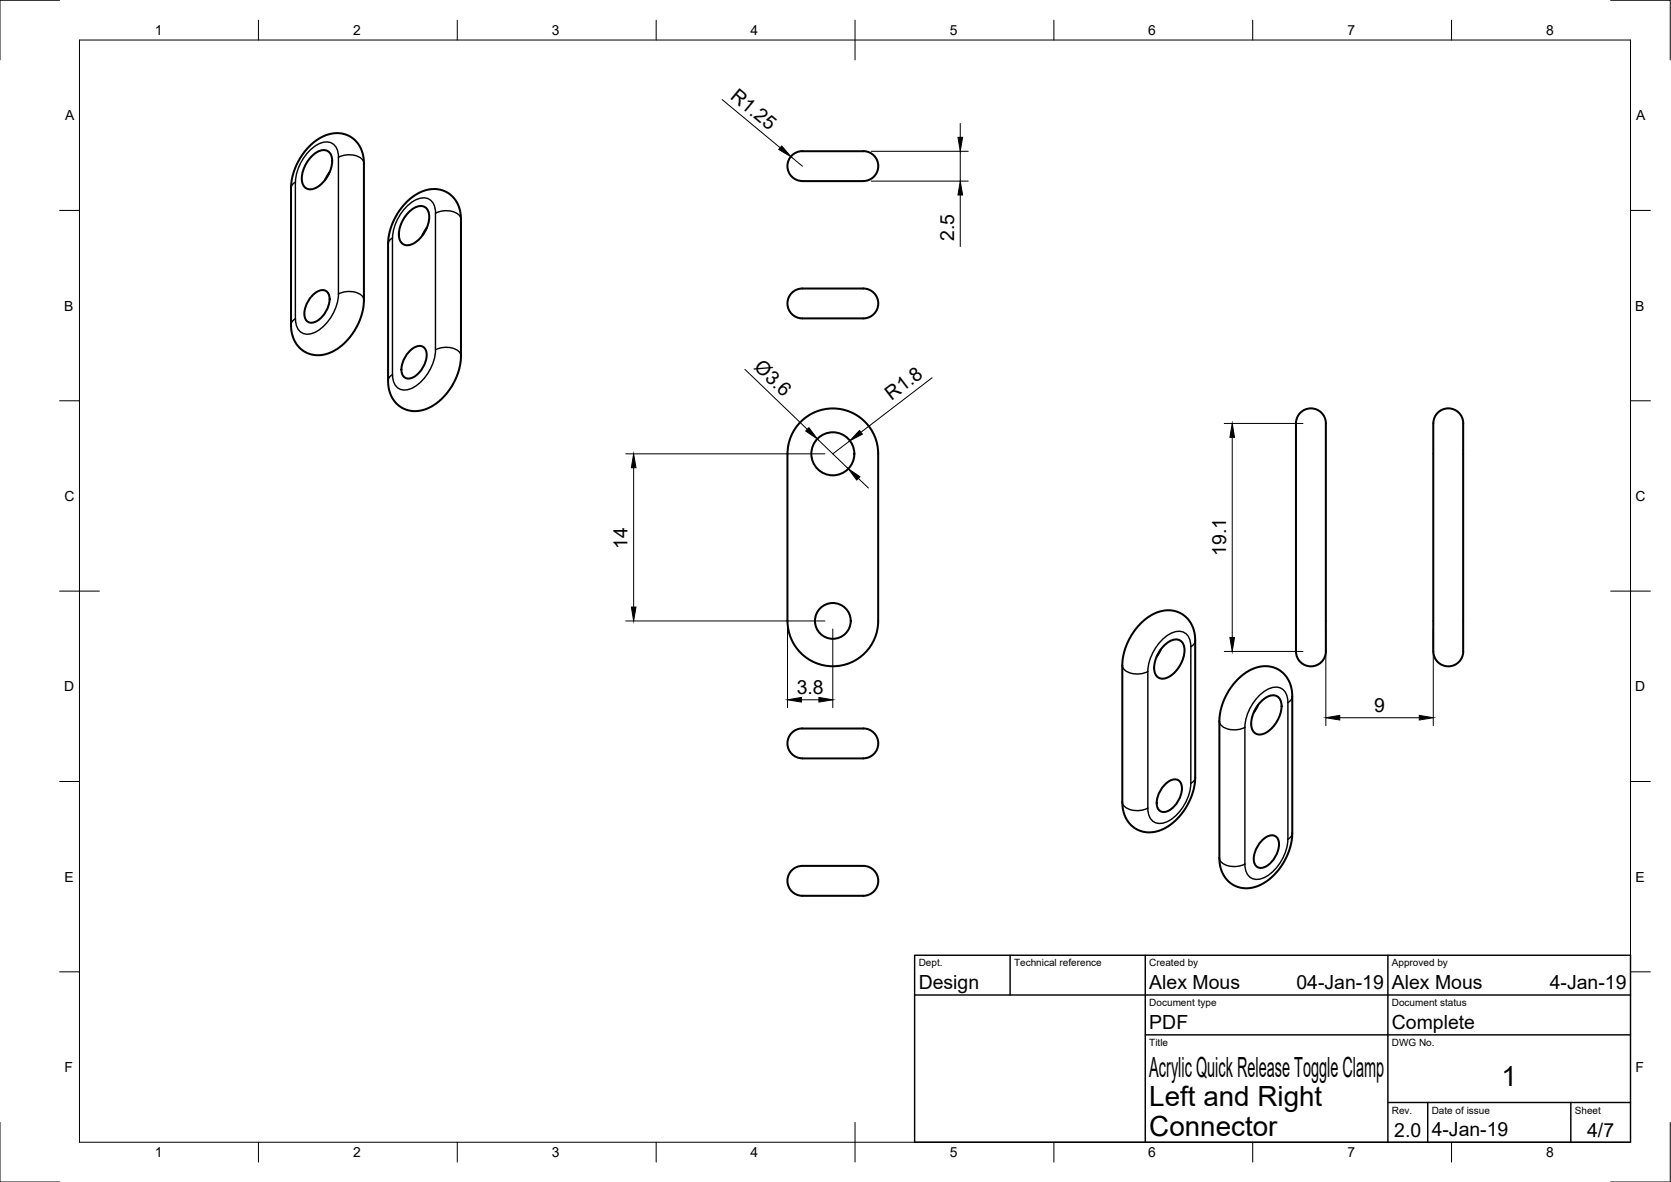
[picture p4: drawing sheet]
<svg xmlns="http://www.w3.org/2000/svg" width="420mm" height="297mm" viewBox="0 0 420 297" stroke-linecap="round" stroke-linejoin="round" font-family="sans-serif">
<!-- layer: Visible -->
<g fill="none" stroke="#000" stroke-width=".51">
<path d="M77.9 36.7l2-1.6a7.2 7.2 0 0 1 9.5 .3l.2 .2a7.9 7.9 0 0 1 1.9 5.5v34.6l-.1 1.6-1 3.4-1.4 2.6-2 2.6-2.6 2a7 7 0 0 1-9.9-1.4 8.6 8.6 0 0 1-1.3-4.9l.1-35.7 .5-2.5 .8-2 1.4-2.5zM78.4 39.3a3.6 3.6 0 0 1 4-1.3 3.6 3.6 0 0 1 .9 4.1 7.5 7.5 0 0 1-5.1 5.5 2.27 2.27 0 0 1-2.3-2.7 8.5 8.5 0 0 1 2.5-5.6zM201.7 38h15.4M201.8 38a3.8 3.8 0 0 0-3.7 4.3 3.8 3.8 0 0 0 4.7 3.2h7.4a38.9 38.9 0 0 0 8.3-.3 3.8 3.8 0 0 0 2.3-4.2 3.8 3.8 0 0 0-3.7-3M82.9 43.3l-1.1 1.8M102.1 50.9l2.6-2a7 7 0 0 1 9.8 1.3 8.4 8.4 0 0 1 1.4 4.9v34.6l-.1 1.6-1 3.4-1.2 2.4-1.7 2.3-2.7 2.3a7.2 7.2 0 0 1-9.5-.3l-.4-.5a8.4 8.4 0 0 1-1.7-5.2l.1-36 .5-2.3 1.1-2.6 1.1-1.9zM102.8 53.3a3.6 3.6 0 0 1 4-1.3 3.6 3.6 0 0 1 .9 4.2 7.5 7.5 0 0 1-5.1 5.4 2.27 2.27 0 0 1-2.3-2.7 8.5 8.5 0 0 1 2.5-5.6zM107.3 57.3l-1.1 1.9M78.5 74.3a3 3 0 0 1 3.5-1.2 3.1 3.1 0 0 1 .6 3.6 6 6 0 0 1-4.1 4.4 1.89 1.89 0 0 1-2-2.3 7.1 7.1 0 0 1 2-4.5zM199.1 73.6a6.3 6.3 0 0 1 4.6-1.1h12.3a3.9 3.9 0 0 1 4.8 3.8 3.9 3.9 0 0 1-4.8 3.7h-13.2a3.9 3.9 0 0 1-4.2-1.8 3.9 3.9 0 0 1 .5-4.6zM102.9 88.4a3 3 0 0 1 3.5-1.3 3.1 3.1 0 0 1 .6 3.7 6 6 0 0 1-4.1 4.3 1.89 1.89 0 0 1-2-2.2 7.1 7.1 0 0 1 2-4.5zM201.4 106a11.4 11.4 0 0 1 12.4-2.5 11.4 11.4 0 0 1 7 10.6v41.9a11.4 11.4 0 0 1-11.4 11.4 11.4 11.4 0 0 1-11.4-11.4v-42a11.4 11.4 0 0 1 3.4-8z"/>
<path d="M327 103.7a3.9 3.9 0 0 1 4.6-.5 3.9 3.9 0 0 1 1.8 4.2v55.3a3.9 3.9 0 0 1-3.8 4.8 3.9 3.9 0 0 1-3.7-4.8v-55.3a5.1 5.1 0 0 1 1.1-3.7zM361.5 103.7a3.8 3.8 0 0 1 4.6-.5 3.8 3.8 0 0 1 1.8 4.2v55.3a3.8 3.8 0 0 1-3.5 4.7 3.8 3.8 0 0 1-4-4.4v-49.8a38.9 38.9 0 0 1 .3-8.3zM287.2 156.3l2.3-1.7 2-.9 1.9-.3 2.4 .3 1.8 .9 1.6 1.6 1 2.1 .3 2.3v35.1l-.3 2.3-.8 2.6-.8 1.6-1.1 1.9-1.5 1.7-1.7 1.4-1.5 1-1.7 .7-1.8 .3h-1l-1.7-.4-1.2-.6-1.2-1-.9-1.2-.6-1.3-.5-2.8 .1-36 .6-3 1-2.3 1.4-2.1zM291.9 163.2l-1.1 1.8M292.7 162.3a3.6 3.6 0 0 1 4-1.4 3.6 3.6 0 0 1 .9 4.2 7.5 7.5 0 0 1-5.1 5.5 2.27 2.27 0 0 1-2.3-2.8 8.5 8.5 0 0 1 2.5-5.5zM311 170.9l2.3-1.9 2.1-1.1 2.3-.5 2 .2 2 .8 1.9 1.8 1 2.2 .3 2.3v35l-.3 2.4-.7 2.2-.9 2-1.1 1.8-1.4 1.6-1.5 1.4-1.7 1.1-1.7 .7-1.9 .3-2.6-.3-1.4-.7-1-.9-1-1.3-.5-1-.4-1.3-.2-1.8 .1-35.9 .4-2.3 .8-2.2 1.2-2.1zM316.3 177.2l-1.1 1.9M317.1 176.3a3.6 3.6 0 0 1 4-1.3 3.6 3.6 0 0 1 .9 4.1 7.5 7.5 0 0 1-5.1 5.5 2.27 2.27 0 0 1-2.3-2.7 8.5 8.5 0 0 1 2.5-5.6zM199.1 184.2a5.7 5.7 0 0 1 4.1-1.1h12.8a3.9 3.9 0 0 1 4.8 3.7 3.9 3.9 0 0 1-4.8 3.8h-7.4a38.5 38.5 0 0 1-8.3-.3 3.8 3.8 0 0 1-1.2-6.1zM292.8 197.3a3 3 0 0 1 3.5-1.2 3.1 3.1 0 0 1 .6 3.6 6 6 0 0 1-4.1 4.4 1.89 1.89 0 0 1-2-2.3 7.1 7.1 0 0 1 2-4.5zM199.1 218.7a6.3 6.3 0 0 1 4.6-1.1h12.3a3.9 3.9 0 0 1 4.8 3.8 3.9 3.9 0 0 1-4.8 3.7h-13.2a3.9 3.9 0 0 1-4.2-1.8 3.9 3.9 0 0 1 .5-4.6zM317.2 211.3a3 3 0 0 1 3.5-1.2 3.1 3.1 0 0 1 .6 3.7 6 6 0 0 1-4.1 4.3 1.89 1.89 0 0 1-2-2.3 7.1 7.1 0 0 1 2-4.5z"/>
<circle cx="209.4" cy="114" r="5.4"/>
<circle cx="209.4" cy="156" r="4.5"/>
</g>
<!-- layer: Visible Narrow -->
<g fill="none" stroke="#000" stroke-width=".36">
<path d="M85.1 39.5v34.4M85.1 39.5a3.3 3.3 0 0 0-2.9-3.8 8.6 8.6 0 0 0-6.6 5.2l-.4 1a10.2 10.2 0 0 0-.9 3.9M85.1 39.5a5.4 5.4 0 0 1 6.1 .7l.3 .9M74.3 45.8l-.9 .8-.2 .7M74.3 45.8v34.3a3.3 3.3 0 0 0 2.9 3.9 8.6 8.6 0 0 0 6.6-5.3l.4-.9a10.2 10.2 0 0 0 .9-3.9 5.4 5.4 0 0 1 6.1 .7l.3 .8M98.7 59.8l-.7 .6-.4 .9M109.5 53.6v34.3M115.9 55.1a3.2 3.2 0 0 0-3.5-2.2l-1.8 .3-1.1 .4a3.3 3.3 0 0 0-2.9-3.9 8.6 8.6 0 0 0-6.6 5.3l-.4 .9a10.2 10.2 0 0 0-.9 3.9v34.4M74.3 80.1l-.7 .6-.4 .9M98.7 94.2l-.7 .5-.4 1M109.5 87.9a11.6 11.6 0 0 1-6.3 9.8 3 3 0 0 1-4.4-2.6l-.1-.9M109.5 87.9a5.4 5.4 0 0 1 6.1 .7l.3 .8"/>
<path d="M282.2 167.2a3.2 3.2 0 0 0 3.6 2.2l1.8-.2 1-.5M288.6 168.7v34.4M288.6 168.7a11.6 11.6 0 0 1 6.3-9.8 3 3 0 0 1 4.5 2.6v35.4M300.5 161l-.1 .6-1 .9M323.8 176.5a3.3 3.3 0 0 0-2.9-3.8 8.6 8.6 0 0 0-6.6 5.2l-.4 1a10.2 10.2 0 0 0-.9 3.9M325 175l-.5 1-.6 .6-.1 34.3M299.4 196.8a11.6 11.6 0 0 1-6.3 9.8 3 3 0 0 1-4.4-2.5l-.1-1M300.5 195.3l-.4 1-.7 .6M306.6 181.2a3.2 3.2 0 0 0 3.6 2.2l1.8-.2 1-.4v34.3a5.4 5.4 0 0 1-6.1-.7l-.3-.8M282.2 201.5a3.2 3.2 0 0 0 3.6 2.2l1.8-.2 1-.4M323.8 210.9a11.6 11.6 0 0 1-6.3 9.8 3 3 0 0 1-4.4-2.6l-.1-1M325 209.4l-.2 .6-.9 .9"/>
</g>
<!-- layer: Border -->
<g fill="none" stroke="#000" stroke-width=".25">
<path d="M15 .1h-15v15M20 10.1h390v276.9h-390zM65 5.1v5M115 5.1v5M165 5.1v5M215 5.1v10M265 5.1v5M315 5.1v5M365 5.1v5M405 .1h15v15M15 52.9h5M410 52.9h5"/>
<path d="M15 100.7h5M410 100.7h5M15 148.6h10M405 148.6h10M15 196.4h5M410 196.4h5M15 244.2h5M410 244.2h5M0 282.1v14.9h15M65 287v5M115 287v5M165 287v5"/>
<path d="M215 282.1v9.9M265 287v5M315 287v5M365 287v5M420 282.1v14.9h-15"/>
</g>
<!-- layer: TitleBlock -->
<path d="M230 240.1h180v46.9h-180zM230 250h180M254 240.1v9.9M288 240.1v46.9M349 240.1v46.9M288 260.1h122M349 277.1h61M359 277.1v9.9M395 277.1v9.9" fill="none" stroke="#000" stroke-width=".36"/>
<!-- layer: Dimensions -->
<g fill="none" stroke="#000" stroke-width=".25">
<path d="M181.6 25l14.6 12.1M198.9 39.4l2.9 2.4M219.1 38h24.4M241.4 31v3.5M241.4 38v7.5M219.1 45.5h24.4M241.4 49v13M187.3 92.8l15.7 15.1M234.4 94.9l-17.9 13.7M157.3 114.1h50.1M159.3 117.5v35.1M205.5 110.3l7.8 7.5"/>
<path d="M213.7 110.8l-4.3 3.3M307.8 106.4h19.8M309.8 109.9v50.3M215.8 120.2l2.6 2.4M157.3 156h50.1M198 158.1v19.7M209.4 158.1v19.7M333.4 158.1v24.3M360.4 158.1v24.3M201.5 175.9h4.4M307.8 163.7h19.8M336.9 180.4h20"/>
</g>
<g fill="#000" stroke="#000" stroke-width=".25">
<path d="M196.6 36.7l2.3 2.7-3.1-1.8zM240.9 34.5h1.1l-.6 3.5zM241.4 45.5l.6 3.5h-1.1zM159.3 114.1l.6 3.4h-1.2zM203.4 107.5l2.1 2.8-2.9-2zM216.1 108.2l.7 .9-3.1 1.7zM213.3 117.8l2.9 2-.8 .8zM309.8 106.4l.6 3.5h-1.2zM158.7 152.6h1.2l-.6 3.4zM198 175.9l3.5-.6v1.1zM205.9 175.3l3.5 .6-3.5 .5zM309.2 160.2h1.2l-.6 3.5z"/>
<path d="M333.4 180.4l3.5-.6v1.1zM356.9 179.8l3.5 .6-3.5 .5z"/>
</g>
<g font-size="7">
<text x="289" y="270.6">Acrylic Quick Release Toggle Clamp</text>
<text x="377.5" y="273">1</text>
<text x="289" y="278.1">Left and Right</text>
<text x="289" y="285.5">Connector</text>
</g>
<g font-size="4.9">
<text x="183.4" y="24.5" transform="rotate(40 183.4 24.5)">R1.25</text>
<text x="239.9" y="60.6" transform="rotate(-90 239.9 60.6)">2.5</text>
<text x="189.4" y="92.5" transform="rotate(44 189.4 92.5)">Ø3.6</text>
<text x="224.2" y="100.8" transform="rotate(-38 224.2 100.8)">R1.8</text>
<text x="157.8" y="137.9" transform="rotate(-90 157.8 137.9)">14</text>
<text x="308.3" y="139.6" transform="rotate(-90 308.3 139.6)">19.1</text>
<text x="200.3" y="174.3">3.8</text>
<text x="345.5" y="178.8">9</text>
<text x="231" y="248.5">Design</text>
<text x="289" y="248.5">Alex Mous</text>
<text x="326" y="248.5">04-Jan-19</text>
<text x="350" y="248.5">Alex Mous</text>
<text x="389.7" y="248.5">4-Jan-19</text>
<text x="289" y="258.6">PDF</text>
<text x="350" y="258.6">Complete</text>
<text x="350.6" y="285.7">2.0</text>
<text x="360" y="285.5">4-Jan-19</text>
<text x="399.1" y="285.7">4/7</text>
</g>
<g font-size="3.5">
<text x="39" y="8.8">1</text>
<text x="88.8" y="8.8">2</text>
<text x="138.8" y="8.8">3</text>
<text x="188.7" y="8.8">4</text>
<text x="238.8" y="8.8">5</text>
<text x="288.7" y="8.8">6</text>
<text x="338.8" y="8.8">7</text>
<text x="388.8" y="8.8">8</text>
<text x="16.4" y="30.2">A</text>
<text x="411.4" y="30.2">A</text>
<text x="16.2" y="78">B</text>
<text x="411.2" y="78">B</text>
<text x="16.2" y="125.9">C</text>
<text x="411.2" y="125.9">C</text>
<text x="16.2" y="173.7">D</text>
<text x="411.2" y="173.7">D</text>
<text x="16.2" y="221.6">E</text>
<text x="411.2" y="221.6">E</text>
<text x="16.2" y="269.4">F</text>
<text x="411.2" y="269.4">F</text>
<text x="39" y="290.8">1</text>
<text x="88.8" y="290.8">2</text>
<text x="138.8" y="290.8">3</text>
<text x="188.7" y="290.8">4</text>
<text x="238.8" y="290.8">5</text>
<text x="288.7" y="290.8">6</text>
<text x="338.8" y="290.8">7</text>
<text x="388.8" y="290.8">8</text>
</g>
<g font-size="2.5">
<text x="231" y="242.9">Dept.</text>
<text x="255" y="242.9">Technical reference</text>
<text x="289" y="242.9">Created by</text>
<text x="350" y="242.9">Approved by</text>
<text x="289" y="252.8">Document type</text>
<text x="350" y="252.8">Document status</text>
<text x="289" y="262.9">Title</text>
<text x="350" y="262.9">DWG No.</text>
<text x="350" y="279.9">Rev.</text>
<text x="360" y="279.9">Date of issue</text>
<text x="396" y="279.9">Sheet</text>
</g>
</svg>
